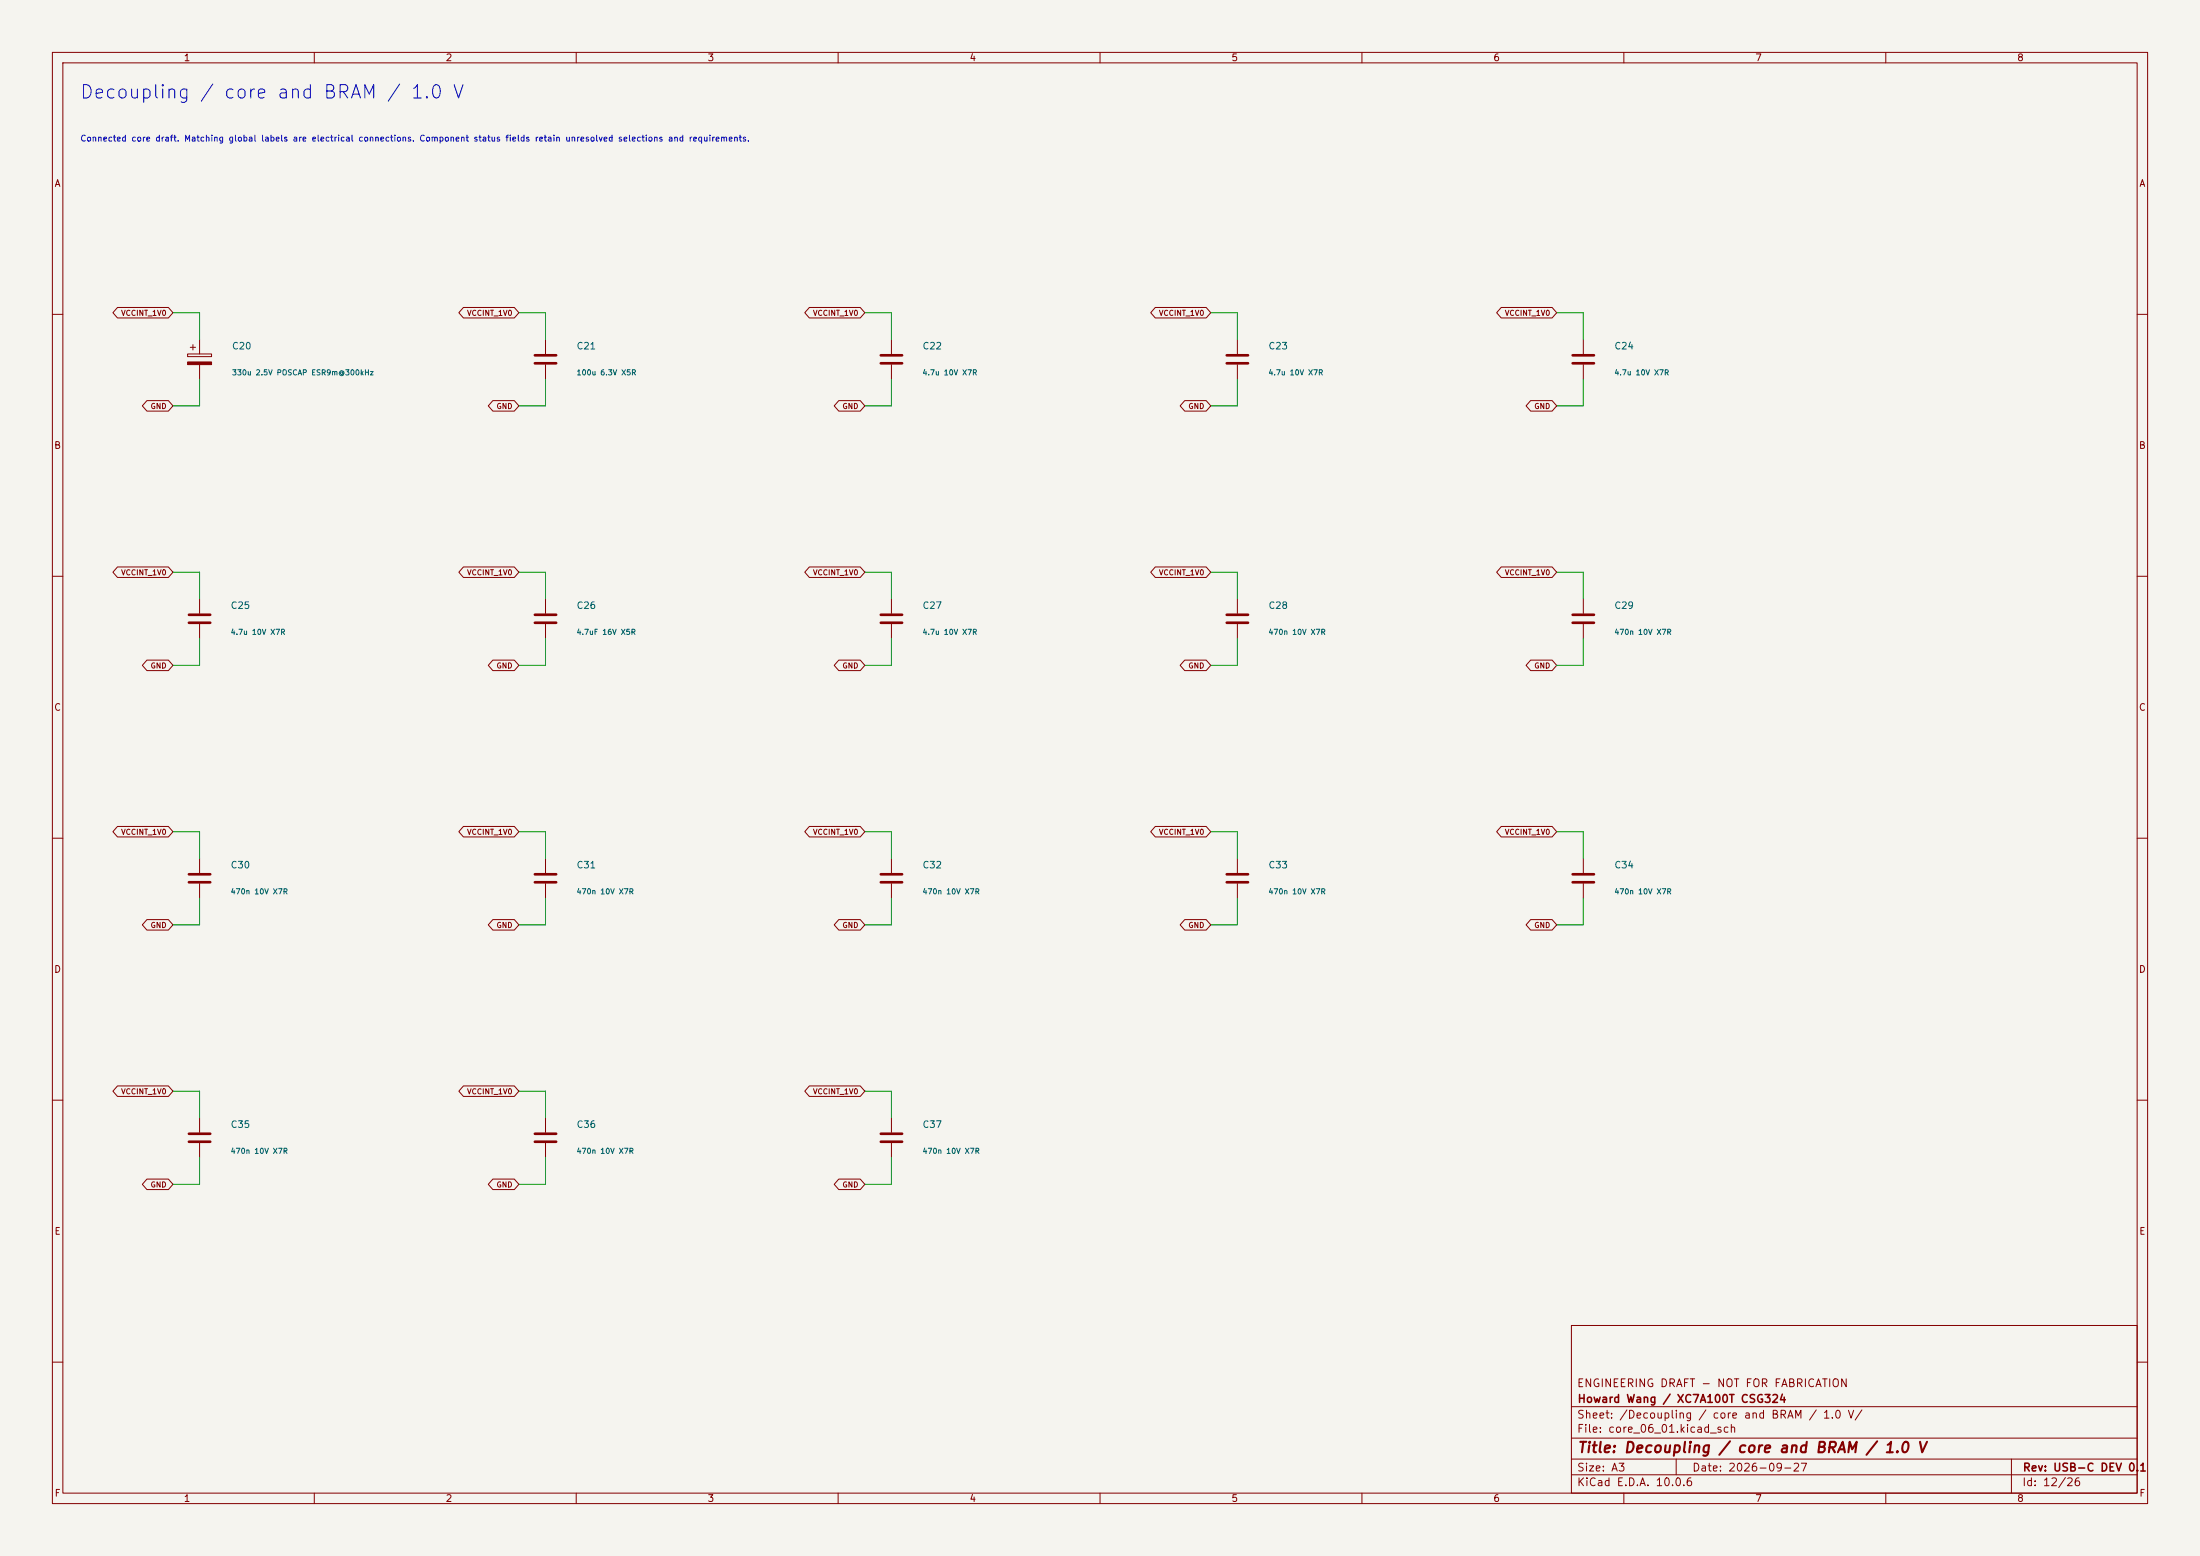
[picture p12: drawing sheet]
(kicad_sch
 (version 20260306)
 (generator "eeschema")
 (generator_version "10.0")
 (paper "A3")
 (title_block
  (title "Decoupling / core and BRAM / 1.0 V")
  (date "2026-09-27")
  (rev "USB-C DEV 0.1")
  (company "Howard Wang / XC7A100T CSG324")
  (comment 1 "ENGINEERING DRAFT - NOT FOR FABRICATION"))
 (lib_symbols
  (symbol "CoreSupport:Device__C_Polarized"
   (pin_numbers (hide yes))
   (pin_names
    (offset 0.254)) (exclude_from_sim no) (in_bom yes) (on_board yes)
   (in_pos_files yes)
   (duplicate_pin_numbers_are_jumpers no)
   (property "Reference" "C" (at 0.635 2.54 0) (show_name no) (do_not_autoplace no) (effects (font (size 1.27 1.27)) (justify left)))
   (property "Value" "C_Polarized" (at 0.635 -2.54 0) (show_name no) (do_not_autoplace no) (effects (font (size 1.27 1.27)) (justify left)))
   (property "Footprint" "" (at 0.9652 -3.81 0) (show_name no) (do_not_autoplace no) (hide yes) (effects (font (size 1.27 1.27))))
   (property "Datasheet" "" (at 0 0 0) (show_name no) (do_not_autoplace no) (hide yes) (effects (font (size 1.27 1.27))))
   (property "Description" "Polarized capacitor" (at 0 0 0) (show_name no) (do_not_autoplace no) (hide yes) (effects (font (size 1.27 1.27))))
   (symbol "Device__C_Polarized_0_1"
    (rectangle (start -2.286 0.508) (end 2.286 1.016) (stroke (width 0) (type default)) (fill (type none)))
    (polyline (pts (xy -1.778 2.286) (xy -0.762 2.286)) (stroke (width 0) (type default)) (fill (type none)))
    (polyline (pts (xy -1.27 2.794) (xy -1.27 1.778)) (stroke (width 0) (type default)) (fill (type none)))
    (rectangle (start 2.286 -0.508) (end -2.286 -1.016) (stroke (width 0) (type default)) (fill (type outline))))
   (symbol "Device__C_Polarized_1_1"
    (pin passive line (at 0 3.81 270) (length 2.794) (name "" (effects (font (size 1.27 1.27)))) (number "1" (effects (font (size 1.27 1.27)))))
    (pin passive line (at 0 -3.81 90) (length 2.794) (name "" (effects (font (size 1.27 1.27)))) (number "2" (effects (font (size 1.27 1.27))))))
   (embedded_fonts no))
  (symbol "CoreSupport:Device__C"
   (pin_numbers (hide yes))
   (pin_names
    (offset 0.254)) (exclude_from_sim no) (in_bom yes) (on_board yes)
   (in_pos_files yes)
   (duplicate_pin_numbers_are_jumpers no)
   (property "Reference" "C" (at 0.635 2.54 0) (show_name no) (do_not_autoplace no) (effects (font (size 1.27 1.27)) (justify left)))
   (property "Value" "C" (at 0.635 -2.54 0) (show_name no) (do_not_autoplace no) (effects (font (size 1.27 1.27)) (justify left)))
   (property "Footprint" "" (at 0.9652 -3.81 0) (show_name no) (do_not_autoplace no) (hide yes) (effects (font (size 1.27 1.27))))
   (property "Datasheet" "" (at 0 0 0) (show_name no) (do_not_autoplace no) (hide yes) (effects (font (size 1.27 1.27))))
   (property "Description" "Unpolarized capacitor" (at 0 0 0) (show_name no) (do_not_autoplace no) (hide yes) (effects (font (size 1.27 1.27))))
   (symbol "Device__C_0_1"
    (polyline (pts (xy -2.032 0.762) (xy 2.032 0.762)) (stroke (width 0.508) (type default)) (fill (type none)))
    (polyline (pts (xy -2.032 -0.762) (xy 2.032 -0.762)) (stroke (width 0.508) (type default)) (fill (type none))))
   (symbol "Device__C_1_1"
    (pin passive line (at 0 3.81 270) (length 2.794) (name "" (effects (font (size 1.27 1.27)))) (number "1" (effects (font (size 1.27 1.27)))))
    (pin passive line (at 0 -3.81 90) (length 2.794) (name "" (effects (font (size 1.27 1.27)))) (number "2" (effects (font (size 1.27 1.27))))))
   (embedded_fonts no)))
 (text "Decoupling / core and BRAM / 1.0 V" (at 15.24 17.78 0) (effects (font (size 2.54 2.54)) (justify left)))
 (text "Connected core draft. Matching global labels are electrical connections. Component status fields retain unresolved selections and requirements." (at 15.24 26.67 0) (effects (font (size 1.143 1.143)) (justify left)))
 (symbol
  (lib_id "CoreSupport:Device__C_Polarized") (at 38.1 68.58 0) (unit 1) (exclude_from_sim no) (in_bom yes) (on_board yes) (dnp no)
  (property "Reference" "C20" (at 44.196 66.04 0) (effects (font (size 1.27 1.27)) (justify left)))
  (property "Value" "330u 2.5V POSCAP ESR9m@300kHz" (at 44.196 71.12 0) (effects (font (size 1.0 1.0)) (justify left)))
  (property "Footprint" "CoreSupport:Panasonic_POSCAP_B2_Recommended" (at 38.1 68.58 0) (hide yes) (effects (font (size 1.0 1.0))))
  (property "Datasheet" "https://industrial.panasonic.com/cdbs/www-data/pdf/AAA8000/AAA8000C36.pdf" (at 38.1 68.58 0) (hide yes) (effects (font (size 1.0 1.0))))
  (property "MPN" "ETPE330M9GB" (at 38.1 68.58 0) (hide yes) (effects (font (size 1.0 1.0))))
  (property "Function" "decoupling_core" (at 38.1 68.58 0) (hide yes) (effects (font (size 1.0 1.0))))
  (property "Status" "Compact bulk candidate;105C category max;ESR9m@300kHz20C;AMD ESL/PDN equivalence and load-step/ripple/thermal validation pending" (at 38.1 68.58 0) (hide yes) (effects (font (size 1.0 1.0))))
  (property "Source symbol" "Device:C_Polarized" (at 38.1 68.58 0) (hide yes) (effects (font (size 1.0 1.0)))) (pin "1") (pin "2"))
 (wire (pts (xy 38.1 64.77) (xy 38.1 59.69)) (stroke (width 0) (type default)))
 (wire (pts (xy 38.1 59.69) (xy 33.02 59.69)) (stroke (width 0) (type default)))
 (global_label "VCCINT_1V0"
  (shape bidirectional) (at 33.02 59.69 180) (effects (font (size 1.0 1.0)) (justify right))
  (property "Intersheetrefs" "${INTERSHEET_REFS}" (at 33.02 59.69 0) (hide yes) (effects (font (size 1.0 1.0)))))
 (wire (pts (xy 38.1 72.39) (xy 38.1 77.47)) (stroke (width 0) (type default)))
 (wire (pts (xy 38.1 77.47) (xy 33.02 77.47)) (stroke (width 0) (type default)))
 (global_label "GND"
  (shape bidirectional) (at 33.02 77.47 180) (effects (font (size 1.0 1.0)) (justify right))
  (property "Intersheetrefs" "${INTERSHEET_REFS}" (at 33.02 77.47 0) (hide yes) (effects (font (size 1.0 1.0)))))
 (symbol
  (lib_id "CoreSupport:Device__C") (at 104.14 68.58 0) (unit 1) (exclude_from_sim no) (in_bom yes) (on_board yes) (dnp no)
  (property "Reference" "C21" (at 109.982 66.04 0) (effects (font (size 1.27 1.27)) (justify left)))
  (property "Value" "100u 6.3V X5R" (at 109.982 71.12 0) (effects (font (size 1.0 1.0)) (justify left)))
  (property "Footprint" "CoreSupport:Capacitor_SMD__C_1210_3225Metric" (at 104.14 68.58 0) (hide yes) (effects (font (size 1.0 1.0))))
  (property "Datasheet" "https://docs.amd.com/api/khub/documents/6L8DUUei7ZCE78qwQafC3A/content" (at 104.14 68.58 0) (hide yes) (effects (font (size 1.0 1.0))))
  (property "MPN" "GRM32ER60J107ME20L" (at 104.14 68.58 0) (hide yes) (effects (font (size 1.0 1.0))))
  (property "Function" "decoupling_bram" (at 104.14 68.58 0) (hide yes) (effects (font (size 1.0 1.0))))
  (property "Status" "Engineering draft; verify ordered part and layout before fabrication Lifecycle review: manufacturer family listed NRND; confirm availability or qualify an alternate before release." (at 104.14 68.58 0) (hide yes) (effects (font (size 1.0 1.0))))
  (property "Source symbol" "Device:C" (at 104.14 68.58 0) (hide yes) (effects (font (size 1.0 1.0)))) (pin "1") (pin "2"))
 (wire (pts (xy 104.14 64.77) (xy 104.14 59.69)) (stroke (width 0) (type default)))
 (wire (pts (xy 104.14 59.69) (xy 99.06 59.69)) (stroke (width 0) (type default)))
 (global_label "VCCINT_1V0"
  (shape bidirectional) (at 99.06 59.69 180) (effects (font (size 1.0 1.0)) (justify right))
  (property "Intersheetrefs" "${INTERSHEET_REFS}" (at 99.06 59.69 0) (hide yes) (effects (font (size 1.0 1.0)))))
 (wire (pts (xy 104.14 72.39) (xy 104.14 77.47)) (stroke (width 0) (type default)))
 (wire (pts (xy 104.14 77.47) (xy 99.06 77.47)) (stroke (width 0) (type default)))
 (global_label "GND"
  (shape bidirectional) (at 99.06 77.47 180) (effects (font (size 1.0 1.0)) (justify right))
  (property "Intersheetrefs" "${INTERSHEET_REFS}" (at 99.06 77.47 0) (hide yes) (effects (font (size 1.0 1.0)))))
 (symbol
  (lib_id "CoreSupport:Device__C") (at 170.18 68.58 0) (unit 1) (exclude_from_sim no) (in_bom yes) (on_board yes) (dnp no)
  (property "Reference" "C22" (at 176.022 66.04 0) (effects (font (size 1.27 1.27)) (justify left)))
  (property "Value" "4.7u 10V X7R" (at 176.022 71.12 0) (effects (font (size 1.0 1.0)) (justify left)))
  (property "Footprint" "CoreSupport:Capacitor_SMD__C_0805_2012Metric" (at 170.18 68.58 0) (hide yes) (effects (font (size 1.0 1.0))))
  (property "Datasheet" "https://docs.amd.com/api/khub/documents/6L8DUUei7ZCE78qwQafC3A/content" (at 170.18 68.58 0) (hide yes) (effects (font (size 1.0 1.0))))
  (property "MPN" "GRM21BR71A475KA73L" (at 170.18 68.58 0) (hide yes) (effects (font (size 1.0 1.0))))
  (property "Function" "decoupling_core" (at 170.18 68.58 0) (hide yes) (effects (font (size 1.0 1.0))))
  (property "Status" "Engineering draft; verify ordered part and layout before fabrication Reel suffix selected for draft BOM; availability and fitted performance not qualified." (at 170.18 68.58 0) (hide yes) (effects (font (size 1.0 1.0))))
  (property "Source symbol" "Device:C" (at 170.18 68.58 0) (hide yes) (effects (font (size 1.0 1.0)))) (pin "1") (pin "2"))
 (wire (pts (xy 170.18 64.77) (xy 170.18 59.69)) (stroke (width 0) (type default)))
 (wire (pts (xy 170.18 59.69) (xy 165.1 59.69)) (stroke (width 0) (type default)))
 (global_label "VCCINT_1V0"
  (shape bidirectional) (at 165.1 59.69 180) (effects (font (size 1.0 1.0)) (justify right))
  (property "Intersheetrefs" "${INTERSHEET_REFS}" (at 165.1 59.69 0) (hide yes) (effects (font (size 1.0 1.0)))))
 (wire (pts (xy 170.18 72.39) (xy 170.18 77.47)) (stroke (width 0) (type default)))
 (wire (pts (xy 170.18 77.47) (xy 165.1 77.47)) (stroke (width 0) (type default)))
 (global_label "GND"
  (shape bidirectional) (at 165.1 77.47 180) (effects (font (size 1.0 1.0)) (justify right))
  (property "Intersheetrefs" "${INTERSHEET_REFS}" (at 165.1 77.47 0) (hide yes) (effects (font (size 1.0 1.0)))))
 (symbol
  (lib_id "CoreSupport:Device__C") (at 236.22 68.58 0) (unit 1) (exclude_from_sim no) (in_bom yes) (on_board yes) (dnp no)
  (property "Reference" "C23" (at 242.062 66.04 0) (effects (font (size 1.27 1.27)) (justify left)))
  (property "Value" "4.7u 10V X7R" (at 242.062 71.12 0) (effects (font (size 1.0 1.0)) (justify left)))
  (property "Footprint" "CoreSupport:Capacitor_SMD__C_0805_2012Metric" (at 236.22 68.58 0) (hide yes) (effects (font (size 1.0 1.0))))
  (property "Datasheet" "https://docs.amd.com/api/khub/documents/6L8DUUei7ZCE78qwQafC3A/content" (at 236.22 68.58 0) (hide yes) (effects (font (size 1.0 1.0))))
  (property "MPN" "GRM21BR71A475KA73L" (at 236.22 68.58 0) (hide yes) (effects (font (size 1.0 1.0))))
  (property "Function" "decoupling_core" (at 236.22 68.58 0) (hide yes) (effects (font (size 1.0 1.0))))
  (property "Status" "Engineering draft; verify ordered part and layout before fabrication Reel suffix selected for draft BOM; availability and fitted performance not qualified." (at 236.22 68.58 0) (hide yes) (effects (font (size 1.0 1.0))))
  (property "Source symbol" "Device:C" (at 236.22 68.58 0) (hide yes) (effects (font (size 1.0 1.0)))) (pin "1") (pin "2"))
 (wire (pts (xy 236.22 64.77) (xy 236.22 59.69)) (stroke (width 0) (type default)))
 (wire (pts (xy 236.22 59.69) (xy 231.14 59.69)) (stroke (width 0) (type default)))
 (global_label "VCCINT_1V0"
  (shape bidirectional) (at 231.14 59.69 180) (effects (font (size 1.0 1.0)) (justify right))
  (property "Intersheetrefs" "${INTERSHEET_REFS}" (at 231.14 59.69 0) (hide yes) (effects (font (size 1.0 1.0)))))
 (wire (pts (xy 236.22 72.39) (xy 236.22 77.47)) (stroke (width 0) (type default)))
 (wire (pts (xy 236.22 77.47) (xy 231.14 77.47)) (stroke (width 0) (type default)))
 (global_label "GND"
  (shape bidirectional) (at 231.14 77.47 180) (effects (font (size 1.0 1.0)) (justify right))
  (property "Intersheetrefs" "${INTERSHEET_REFS}" (at 231.14 77.47 0) (hide yes) (effects (font (size 1.0 1.0)))))
 (symbol
  (lib_id "CoreSupport:Device__C") (at 302.26 68.58 0) (unit 1) (exclude_from_sim no) (in_bom yes) (on_board yes) (dnp no)
  (property "Reference" "C24" (at 308.102 66.04 0) (effects (font (size 1.27 1.27)) (justify left)))
  (property "Value" "4.7u 10V X7R" (at 308.102 71.12 0) (effects (font (size 1.0 1.0)) (justify left)))
  (property "Footprint" "CoreSupport:Capacitor_SMD__C_0805_2012Metric" (at 302.26 68.58 0) (hide yes) (effects (font (size 1.0 1.0))))
  (property "Datasheet" "https://docs.amd.com/api/khub/documents/6L8DUUei7ZCE78qwQafC3A/content" (at 302.26 68.58 0) (hide yes) (effects (font (size 1.0 1.0))))
  (property "MPN" "GRM21BR71A475KA73L" (at 302.26 68.58 0) (hide yes) (effects (font (size 1.0 1.0))))
  (property "Function" "decoupling_core" (at 302.26 68.58 0) (hide yes) (effects (font (size 1.0 1.0))))
  (property "Status" "Engineering draft; verify ordered part and layout before fabrication Reel suffix selected for draft BOM; availability and fitted performance not qualified." (at 302.26 68.58 0) (hide yes) (effects (font (size 1.0 1.0))))
  (property "Source symbol" "Device:C" (at 302.26 68.58 0) (hide yes) (effects (font (size 1.0 1.0)))) (pin "1") (pin "2"))
 (wire (pts (xy 302.26 64.77) (xy 302.26 59.69)) (stroke (width 0) (type default)))
 (wire (pts (xy 302.26 59.69) (xy 297.18 59.69)) (stroke (width 0) (type default)))
 (global_label "VCCINT_1V0"
  (shape bidirectional) (at 297.18 59.69 180) (effects (font (size 1.0 1.0)) (justify right))
  (property "Intersheetrefs" "${INTERSHEET_REFS}" (at 297.18 59.69 0) (hide yes) (effects (font (size 1.0 1.0)))))
 (wire (pts (xy 302.26 72.39) (xy 302.26 77.47)) (stroke (width 0) (type default)))
 (wire (pts (xy 302.26 77.47) (xy 297.18 77.47)) (stroke (width 0) (type default)))
 (global_label "GND"
  (shape bidirectional) (at 297.18 77.47 180) (effects (font (size 1.0 1.0)) (justify right))
  (property "Intersheetrefs" "${INTERSHEET_REFS}" (at 297.18 77.47 0) (hide yes) (effects (font (size 1.0 1.0)))))
 (symbol
  (lib_id "CoreSupport:Device__C") (at 38.1 118.11 0) (unit 1) (exclude_from_sim no) (in_bom yes) (on_board yes) (dnp no)
  (property "Reference" "C25" (at 43.942 115.57 0) (effects (font (size 1.27 1.27)) (justify left)))
  (property "Value" "4.7u 10V X7R" (at 43.942 120.65 0) (effects (font (size 1.0 1.0)) (justify left)))
  (property "Footprint" "CoreSupport:Capacitor_SMD__C_0805_2012Metric" (at 38.1 118.11 0) (hide yes) (effects (font (size 1.0 1.0))))
  (property "Datasheet" "https://docs.amd.com/api/khub/documents/6L8DUUei7ZCE78qwQafC3A/content" (at 38.1 118.11 0) (hide yes) (effects (font (size 1.0 1.0))))
  (property "MPN" "GRM21BR71A475KA73L" (at 38.1 118.11 0) (hide yes) (effects (font (size 1.0 1.0))))
  (property "Function" "decoupling_core" (at 38.1 118.11 0) (hide yes) (effects (font (size 1.0 1.0))))
  (property "Status" "Engineering draft; verify ordered part and layout before fabrication Reel suffix selected for draft BOM; availability and fitted performance not qualified." (at 38.1 118.11 0) (hide yes) (effects (font (size 1.0 1.0))))
  (property "Source symbol" "Device:C" (at 38.1 118.11 0) (hide yes) (effects (font (size 1.0 1.0)))) (pin "1") (pin "2"))
 (wire (pts (xy 38.1 114.3) (xy 38.1 109.22)) (stroke (width 0) (type default)))
 (wire (pts (xy 38.1 109.22) (xy 33.02 109.22)) (stroke (width 0) (type default)))
 (global_label "VCCINT_1V0"
  (shape bidirectional) (at 33.02 109.22 180) (effects (font (size 1.0 1.0)) (justify right))
  (property "Intersheetrefs" "${INTERSHEET_REFS}" (at 33.02 109.22 0) (hide yes) (effects (font (size 1.0 1.0)))))
 (wire (pts (xy 38.1 121.92) (xy 38.1 127.0)) (stroke (width 0) (type default)))
 (wire (pts (xy 38.1 127.0) (xy 33.02 127.0)) (stroke (width 0) (type default)))
 (global_label "GND"
  (shape bidirectional) (at 33.02 127.0 180) (effects (font (size 1.0 1.0)) (justify right))
  (property "Intersheetrefs" "${INTERSHEET_REFS}" (at 33.02 127.0 0) (hide yes) (effects (font (size 1.0 1.0)))))
 (symbol
  (lib_id "CoreSupport:Device__C") (at 104.14 118.11 0) (unit 1) (exclude_from_sim no) (in_bom yes) (on_board yes) (dnp no)
  (property "Reference" "C26" (at 109.982 115.57 0) (effects (font (size 1.27 1.27)) (justify left)))
  (property "Value" "4.7uF 16V X5R" (at 109.982 120.65 0) (effects (font (size 1.0 1.0)) (justify left)))
  (property "Footprint" "CoreSupport:TDK_C1608_Reflow_0p7" (at 104.14 118.11 0) (hide yes) (effects (font (size 1.0 1.0))))
  (property "Datasheet" "https://product.tdk.com/en/search/capacitor/ceramic/mlcc/info?part_no=C1608X5R1C475K080AC" (at 104.14 118.11 0) (hide yes) (effects (font (size 1.0 1.0))))
  (property "MPN" "C1608X5R1C475K080AC" (at 104.14 118.11 0) (hide yes) (effects (font (size 1.0 1.0))))
  (property "Function" "decoupling_core" (at 104.14 118.11 0) (hide yes) (effects (font (size 1.0 1.0))))
  (property "Status" "USB-C compact local core bypass: nominal4.7uF retained; exact TDK0603 16V X5R and0.70mm recommended reflow lands. TypicalDC-bias curve gives4.45043uF at1.0V, not a guaranteed minimum. Original0805 10V X7R replaced; <=85C X5R temperature class, PDN/transient and assembly qualification remain open. This is not a converter output-capacitor substitution." (at 104.14 118.11 0) (hide yes) (effects (font (size 1.0 1.0))))
  (property "Source symbol" "Device:C" (at 104.14 118.11 0) (hide yes) (effects (font (size 1.0 1.0)))) (pin "1") (pin "2"))
 (wire (pts (xy 104.14 114.3) (xy 104.14 109.22)) (stroke (width 0) (type default)))
 (wire (pts (xy 104.14 109.22) (xy 99.06 109.22)) (stroke (width 0) (type default)))
 (global_label "VCCINT_1V0"
  (shape bidirectional) (at 99.06 109.22 180) (effects (font (size 1.0 1.0)) (justify right))
  (property "Intersheetrefs" "${INTERSHEET_REFS}" (at 99.06 109.22 0) (hide yes) (effects (font (size 1.0 1.0)))))
 (wire (pts (xy 104.14 121.92) (xy 104.14 127.0)) (stroke (width 0) (type default)))
 (wire (pts (xy 104.14 127.0) (xy 99.06 127.0)) (stroke (width 0) (type default)))
 (global_label "GND"
  (shape bidirectional) (at 99.06 127.0 180) (effects (font (size 1.0 1.0)) (justify right))
  (property "Intersheetrefs" "${INTERSHEET_REFS}" (at 99.06 127.0 0) (hide yes) (effects (font (size 1.0 1.0)))))
 (symbol
  (lib_id "CoreSupport:Device__C") (at 170.18 118.11 0) (unit 1) (exclude_from_sim no) (in_bom yes) (on_board yes) (dnp no)
  (property "Reference" "C27" (at 176.022 115.57 0) (effects (font (size 1.27 1.27)) (justify left)))
  (property "Value" "4.7u 10V X7R" (at 176.022 120.65 0) (effects (font (size 1.0 1.0)) (justify left)))
  (property "Footprint" "CoreSupport:Capacitor_SMD__C_0805_2012Metric" (at 170.18 118.11 0) (hide yes) (effects (font (size 1.0 1.0))))
  (property "Datasheet" "https://docs.amd.com/api/khub/documents/6L8DUUei7ZCE78qwQafC3A/content" (at 170.18 118.11 0) (hide yes) (effects (font (size 1.0 1.0))))
  (property "MPN" "GRM21BR71A475KA73L" (at 170.18 118.11 0) (hide yes) (effects (font (size 1.0 1.0))))
  (property "Function" "decoupling_core" (at 170.18 118.11 0) (hide yes) (effects (font (size 1.0 1.0))))
  (property "Status" "Engineering draft; verify ordered part and layout before fabrication Reel suffix selected for draft BOM; availability and fitted performance not qualified." (at 170.18 118.11 0) (hide yes) (effects (font (size 1.0 1.0))))
  (property "Source symbol" "Device:C" (at 170.18 118.11 0) (hide yes) (effects (font (size 1.0 1.0)))) (pin "1") (pin "2"))
 (wire (pts (xy 170.18 114.3) (xy 170.18 109.22)) (stroke (width 0) (type default)))
 (wire (pts (xy 170.18 109.22) (xy 165.1 109.22)) (stroke (width 0) (type default)))
 (global_label "VCCINT_1V0"
  (shape bidirectional) (at 165.1 109.22 180) (effects (font (size 1.0 1.0)) (justify right))
  (property "Intersheetrefs" "${INTERSHEET_REFS}" (at 165.1 109.22 0) (hide yes) (effects (font (size 1.0 1.0)))))
 (wire (pts (xy 170.18 121.92) (xy 170.18 127.0)) (stroke (width 0) (type default)))
 (wire (pts (xy 170.18 127.0) (xy 165.1 127.0)) (stroke (width 0) (type default)))
 (global_label "GND"
  (shape bidirectional) (at 165.1 127.0 180) (effects (font (size 1.0 1.0)) (justify right))
  (property "Intersheetrefs" "${INTERSHEET_REFS}" (at 165.1 127.0 0) (hide yes) (effects (font (size 1.0 1.0)))))
 (symbol
  (lib_id "CoreSupport:Device__C") (at 236.22 118.11 0) (unit 1) (exclude_from_sim no) (in_bom yes) (on_board yes) (dnp no)
  (property "Reference" "C28" (at 242.062 115.57 0) (effects (font (size 1.27 1.27)) (justify left)))
  (property "Value" "470n 10V X7R" (at 242.062 120.65 0) (effects (font (size 1.0 1.0)) (justify left)))
  (property "Footprint" "CoreSupport:Murata_GRT15_0402_Recommended" (at 236.22 118.11 0) (hide yes) (effects (font (size 1.0 1.0))))
  (property "Datasheet" "https://search.murata.co.jp/Ceramy/image/img/A01X/G101/ENG/GRT155R71A474KE01-01A.pdf" (at 236.22 118.11 0) (hide yes) (effects (font (size 1.0 1.0))))
  (property "MPN" "GRT155R71A474KE01D" (at 236.22 118.11 0) (hide yes) (effects (font (size 1.0 1.0))))
  (property "Function" "decoupling_core" (at 236.22 118.11 0) (hide yes) (effects (font (size 1.0 1.0))))
  (property "Status" "Manufacturer-rated 0402 replacement using GRT15 recommended reflow lands; DC-bias effective capacitance and assembled PDN response still require qualification." (at 236.22 118.11 0) (hide yes) (effects (font (size 1.0 1.0))))
  (property "Source symbol" "Device:C" (at 236.22 118.11 0) (hide yes) (effects (font (size 1.0 1.0)))) (pin "1") (pin "2"))
 (wire (pts (xy 236.22 114.3) (xy 236.22 109.22)) (stroke (width 0) (type default)))
 (wire (pts (xy 236.22 109.22) (xy 231.14 109.22)) (stroke (width 0) (type default)))
 (global_label "VCCINT_1V0"
  (shape bidirectional) (at 231.14 109.22 180) (effects (font (size 1.0 1.0)) (justify right))
  (property "Intersheetrefs" "${INTERSHEET_REFS}" (at 231.14 109.22 0) (hide yes) (effects (font (size 1.0 1.0)))))
 (wire (pts (xy 236.22 121.92) (xy 236.22 127.0)) (stroke (width 0) (type default)))
 (wire (pts (xy 236.22 127.0) (xy 231.14 127.0)) (stroke (width 0) (type default)))
 (global_label "GND"
  (shape bidirectional) (at 231.14 127.0 180) (effects (font (size 1.0 1.0)) (justify right))
  (property "Intersheetrefs" "${INTERSHEET_REFS}" (at 231.14 127.0 0) (hide yes) (effects (font (size 1.0 1.0)))))
 (symbol
  (lib_id "CoreSupport:Device__C") (at 302.26 118.11 0) (unit 1) (exclude_from_sim no) (in_bom yes) (on_board yes) (dnp no)
  (property "Reference" "C29" (at 308.102 115.57 0) (effects (font (size 1.27 1.27)) (justify left)))
  (property "Value" "470n 10V X7R" (at 308.102 120.65 0) (effects (font (size 1.0 1.0)) (justify left)))
  (property "Footprint" "CoreSupport:Murata_GRT15_0402_Recommended" (at 302.26 118.11 0) (hide yes) (effects (font (size 1.0 1.0))))
  (property "Datasheet" "https://search.murata.co.jp/Ceramy/image/img/A01X/G101/ENG/GRT155R71A474KE01-01A.pdf" (at 302.26 118.11 0) (hide yes) (effects (font (size 1.0 1.0))))
  (property "MPN" "GRT155R71A474KE01D" (at 302.26 118.11 0) (hide yes) (effects (font (size 1.0 1.0))))
  (property "Function" "decoupling_core" (at 302.26 118.11 0) (hide yes) (effects (font (size 1.0 1.0))))
  (property "Status" "Manufacturer-rated 0402 replacement using GRT15 recommended reflow lands; DC-bias effective capacitance and assembled PDN response still require qualification." (at 302.26 118.11 0) (hide yes) (effects (font (size 1.0 1.0))))
  (property "Source symbol" "Device:C" (at 302.26 118.11 0) (hide yes) (effects (font (size 1.0 1.0)))) (pin "1") (pin "2"))
 (wire (pts (xy 302.26 114.3) (xy 302.26 109.22)) (stroke (width 0) (type default)))
 (wire (pts (xy 302.26 109.22) (xy 297.18 109.22)) (stroke (width 0) (type default)))
 (global_label "VCCINT_1V0"
  (shape bidirectional) (at 297.18 109.22 180) (effects (font (size 1.0 1.0)) (justify right))
  (property "Intersheetrefs" "${INTERSHEET_REFS}" (at 297.18 109.22 0) (hide yes) (effects (font (size 1.0 1.0)))))
 (wire (pts (xy 302.26 121.92) (xy 302.26 127.0)) (stroke (width 0) (type default)))
 (wire (pts (xy 302.26 127.0) (xy 297.18 127.0)) (stroke (width 0) (type default)))
 (global_label "GND"
  (shape bidirectional) (at 297.18 127.0 180) (effects (font (size 1.0 1.0)) (justify right))
  (property "Intersheetrefs" "${INTERSHEET_REFS}" (at 297.18 127.0 0) (hide yes) (effects (font (size 1.0 1.0)))))
 (symbol
  (lib_id "CoreSupport:Device__C") (at 38.1 167.64000000000001 0) (unit 1) (exclude_from_sim no) (in_bom yes) (on_board yes) (dnp no)
  (property "Reference" "C30" (at 43.942 165.1 0) (effects (font (size 1.27 1.27)) (justify left)))
  (property "Value" "470n 10V X7R" (at 43.942 170.18 0) (effects (font (size 1.0 1.0)) (justify left)))
  (property "Footprint" "CoreSupport:Murata_GRT15_0402_Recommended" (at 38.1 167.64 0) (hide yes) (effects (font (size 1.0 1.0))))
  (property "Datasheet" "https://search.murata.co.jp/Ceramy/image/img/A01X/G101/ENG/GRT155R71A474KE01-01A.pdf" (at 38.1 167.64 0) (hide yes) (effects (font (size 1.0 1.0))))
  (property "MPN" "GRT155R71A474KE01D" (at 38.1 167.64 0) (hide yes) (effects (font (size 1.0 1.0))))
  (property "Function" "decoupling_core" (at 38.1 167.64 0) (hide yes) (effects (font (size 1.0 1.0))))
  (property "Status" "Manufacturer-rated 0402 replacement using GRT15 recommended reflow lands; DC-bias effective capacitance and assembled PDN response still require qualification." (at 38.1 167.64 0) (hide yes) (effects (font (size 1.0 1.0))))
  (property "Source symbol" "Device:C" (at 38.1 167.64 0) (hide yes) (effects (font (size 1.0 1.0)))) (pin "1") (pin "2"))
 (wire (pts (xy 38.1 163.83) (xy 38.1 158.75)) (stroke (width 0) (type default)))
 (wire (pts (xy 38.1 158.75) (xy 33.02 158.75)) (stroke (width 0) (type default)))
 (global_label "VCCINT_1V0"
  (shape bidirectional) (at 33.02 158.75 180) (effects (font (size 1.0 1.0)) (justify right))
  (property "Intersheetrefs" "${INTERSHEET_REFS}" (at 33.02 158.75 0) (hide yes) (effects (font (size 1.0 1.0)))))
 (wire (pts (xy 38.1 171.45) (xy 38.1 176.53)) (stroke (width 0) (type default)))
 (wire (pts (xy 38.1 176.53) (xy 33.02 176.53)) (stroke (width 0) (type default)))
 (global_label "GND"
  (shape bidirectional) (at 33.02 176.53 180) (effects (font (size 1.0 1.0)) (justify right))
  (property "Intersheetrefs" "${INTERSHEET_REFS}" (at 33.02 176.53 0) (hide yes) (effects (font (size 1.0 1.0)))))
 (symbol
  (lib_id "CoreSupport:Device__C") (at 104.14 167.64000000000001 0) (unit 1) (exclude_from_sim no) (in_bom yes) (on_board yes) (dnp no)
  (property "Reference" "C31" (at 109.982 165.1 0) (effects (font (size 1.27 1.27)) (justify left)))
  (property "Value" "470n 10V X7R" (at 109.982 170.18 0) (effects (font (size 1.0 1.0)) (justify left)))
  (property "Footprint" "CoreSupport:Murata_GRT15_0402_Recommended" (at 104.14 167.64 0) (hide yes) (effects (font (size 1.0 1.0))))
  (property "Datasheet" "https://search.murata.co.jp/Ceramy/image/img/A01X/G101/ENG/GRT155R71A474KE01-01A.pdf" (at 104.14 167.64 0) (hide yes) (effects (font (size 1.0 1.0))))
  (property "MPN" "GRT155R71A474KE01D" (at 104.14 167.64 0) (hide yes) (effects (font (size 1.0 1.0))))
  (property "Function" "decoupling_core" (at 104.14 167.64 0) (hide yes) (effects (font (size 1.0 1.0))))
  (property "Status" "Manufacturer-rated 0402 replacement using GRT15 recommended reflow lands; DC-bias effective capacitance and assembled PDN response still require qualification." (at 104.14 167.64 0) (hide yes) (effects (font (size 1.0 1.0))))
  (property "Source symbol" "Device:C" (at 104.14 167.64 0) (hide yes) (effects (font (size 1.0 1.0)))) (pin "1") (pin "2"))
 (wire (pts (xy 104.14 163.83) (xy 104.14 158.75)) (stroke (width 0) (type default)))
 (wire (pts (xy 104.14 158.75) (xy 99.06 158.75)) (stroke (width 0) (type default)))
 (global_label "VCCINT_1V0"
  (shape bidirectional) (at 99.06 158.75 180) (effects (font (size 1.0 1.0)) (justify right))
  (property "Intersheetrefs" "${INTERSHEET_REFS}" (at 99.06 158.75 0) (hide yes) (effects (font (size 1.0 1.0)))))
 (wire (pts (xy 104.14 171.45) (xy 104.14 176.53)) (stroke (width 0) (type default)))
 (wire (pts (xy 104.14 176.53) (xy 99.06 176.53)) (stroke (width 0) (type default)))
 (global_label "GND"
  (shape bidirectional) (at 99.06 176.53 180) (effects (font (size 1.0 1.0)) (justify right))
  (property "Intersheetrefs" "${INTERSHEET_REFS}" (at 99.06 176.53 0) (hide yes) (effects (font (size 1.0 1.0)))))
 (symbol
  (lib_id "CoreSupport:Device__C") (at 170.18 167.64000000000001 0) (unit 1) (exclude_from_sim no) (in_bom yes) (on_board yes) (dnp no)
  (property "Reference" "C32" (at 176.022 165.1 0) (effects (font (size 1.27 1.27)) (justify left)))
  (property "Value" "470n 10V X7R" (at 176.022 170.18 0) (effects (font (size 1.0 1.0)) (justify left)))
  (property "Footprint" "CoreSupport:Murata_GRT15_0402_Recommended" (at 170.18 167.64 0) (hide yes) (effects (font (size 1.0 1.0))))
  (property "Datasheet" "https://search.murata.co.jp/Ceramy/image/img/A01X/G101/ENG/GRT155R71A474KE01-01A.pdf" (at 170.18 167.64 0) (hide yes) (effects (font (size 1.0 1.0))))
  (property "MPN" "GRT155R71A474KE01D" (at 170.18 167.64 0) (hide yes) (effects (font (size 1.0 1.0))))
  (property "Function" "decoupling_core" (at 170.18 167.64 0) (hide yes) (effects (font (size 1.0 1.0))))
  (property "Status" "Manufacturer-rated 0402 replacement using GRT15 recommended reflow lands; DC-bias effective capacitance and assembled PDN response still require qualification." (at 170.18 167.64 0) (hide yes) (effects (font (size 1.0 1.0))))
  (property "Source symbol" "Device:C" (at 170.18 167.64 0) (hide yes) (effects (font (size 1.0 1.0)))) (pin "1") (pin "2"))
 (wire (pts (xy 170.18 163.83) (xy 170.18 158.75)) (stroke (width 0) (type default)))
 (wire (pts (xy 170.18 158.75) (xy 165.1 158.75)) (stroke (width 0) (type default)))
 (global_label "VCCINT_1V0"
  (shape bidirectional) (at 165.1 158.75 180) (effects (font (size 1.0 1.0)) (justify right))
  (property "Intersheetrefs" "${INTERSHEET_REFS}" (at 165.1 158.75 0) (hide yes) (effects (font (size 1.0 1.0)))))
 (wire (pts (xy 170.18 171.45) (xy 170.18 176.53)) (stroke (width 0) (type default)))
 (wire (pts (xy 170.18 176.53) (xy 165.1 176.53)) (stroke (width 0) (type default)))
 (global_label "GND"
  (shape bidirectional) (at 165.1 176.53 180) (effects (font (size 1.0 1.0)) (justify right))
  (property "Intersheetrefs" "${INTERSHEET_REFS}" (at 165.1 176.53 0) (hide yes) (effects (font (size 1.0 1.0)))))
 (symbol
  (lib_id "CoreSupport:Device__C") (at 236.22 167.64000000000001 0) (unit 1) (exclude_from_sim no) (in_bom yes) (on_board yes) (dnp no)
  (property "Reference" "C33" (at 242.062 165.1 0) (effects (font (size 1.27 1.27)) (justify left)))
  (property "Value" "470n 10V X7R" (at 242.062 170.18 0) (effects (font (size 1.0 1.0)) (justify left)))
  (property "Footprint" "CoreSupport:Murata_GRT15_0402_Recommended" (at 236.22 167.64 0) (hide yes) (effects (font (size 1.0 1.0))))
  (property "Datasheet" "https://search.murata.co.jp/Ceramy/image/img/A01X/G101/ENG/GRT155R71A474KE01-01A.pdf" (at 236.22 167.64 0) (hide yes) (effects (font (size 1.0 1.0))))
  (property "MPN" "GRT155R71A474KE01D" (at 236.22 167.64 0) (hide yes) (effects (font (size 1.0 1.0))))
  (property "Function" "decoupling_core" (at 236.22 167.64 0) (hide yes) (effects (font (size 1.0 1.0))))
  (property "Status" "Manufacturer-rated 0402 replacement using GRT15 recommended reflow lands; DC-bias effective capacitance and assembled PDN response still require qualification." (at 236.22 167.64 0) (hide yes) (effects (font (size 1.0 1.0))))
  (property "Source symbol" "Device:C" (at 236.22 167.64 0) (hide yes) (effects (font (size 1.0 1.0)))) (pin "1") (pin "2"))
 (wire (pts (xy 236.22 163.83) (xy 236.22 158.75)) (stroke (width 0) (type default)))
 (wire (pts (xy 236.22 158.75) (xy 231.14 158.75)) (stroke (width 0) (type default)))
 (global_label "VCCINT_1V0"
  (shape bidirectional) (at 231.14 158.75 180) (effects (font (size 1.0 1.0)) (justify right))
  (property "Intersheetrefs" "${INTERSHEET_REFS}" (at 231.14 158.75 0) (hide yes) (effects (font (size 1.0 1.0)))))
 (wire (pts (xy 236.22 171.45) (xy 236.22 176.53)) (stroke (width 0) (type default)))
 (wire (pts (xy 236.22 176.53) (xy 231.14 176.53)) (stroke (width 0) (type default)))
 (global_label "GND"
  (shape bidirectional) (at 231.14 176.53 180) (effects (font (size 1.0 1.0)) (justify right))
  (property "Intersheetrefs" "${INTERSHEET_REFS}" (at 231.14 176.53 0) (hide yes) (effects (font (size 1.0 1.0)))))
 (symbol
  (lib_id "CoreSupport:Device__C") (at 302.26 167.64000000000001 0) (unit 1) (exclude_from_sim no) (in_bom yes) (on_board yes) (dnp no)
  (property "Reference" "C34" (at 308.102 165.1 0) (effects (font (size 1.27 1.27)) (justify left)))
  (property "Value" "470n 10V X7R" (at 308.102 170.18 0) (effects (font (size 1.0 1.0)) (justify left)))
  (property "Footprint" "CoreSupport:Murata_GRT15_0402_Recommended" (at 302.26 167.64 0) (hide yes) (effects (font (size 1.0 1.0))))
  (property "Datasheet" "https://search.murata.co.jp/Ceramy/image/img/A01X/G101/ENG/GRT155R71A474KE01-01A.pdf" (at 302.26 167.64 0) (hide yes) (effects (font (size 1.0 1.0))))
  (property "MPN" "GRT155R71A474KE01D" (at 302.26 167.64 0) (hide yes) (effects (font (size 1.0 1.0))))
  (property "Function" "decoupling_core" (at 302.26 167.64 0) (hide yes) (effects (font (size 1.0 1.0))))
  (property "Status" "Manufacturer-rated 0402 replacement using GRT15 recommended reflow lands; DC-bias effective capacitance and assembled PDN response still require qualification." (at 302.26 167.64 0) (hide yes) (effects (font (size 1.0 1.0))))
  (property "Source symbol" "Device:C" (at 302.26 167.64 0) (hide yes) (effects (font (size 1.0 1.0)))) (pin "1") (pin "2"))
 (wire (pts (xy 302.26 163.83) (xy 302.26 158.75)) (stroke (width 0) (type default)))
 (wire (pts (xy 302.26 158.75) (xy 297.18 158.75)) (stroke (width 0) (type default)))
 (global_label "VCCINT_1V0"
  (shape bidirectional) (at 297.18 158.75 180) (effects (font (size 1.0 1.0)) (justify right))
  (property "Intersheetrefs" "${INTERSHEET_REFS}" (at 297.18 158.75 0) (hide yes) (effects (font (size 1.0 1.0)))))
 (wire (pts (xy 302.26 171.45) (xy 302.26 176.53)) (stroke (width 0) (type default)))
 (wire (pts (xy 302.26 176.53) (xy 297.18 176.53)) (stroke (width 0) (type default)))
 (global_label "GND"
  (shape bidirectional) (at 297.18 176.53 180) (effects (font (size 1.0 1.0)) (justify right))
  (property "Intersheetrefs" "${INTERSHEET_REFS}" (at 297.18 176.53 0) (hide yes) (effects (font (size 1.0 1.0)))))
 (symbol
  (lib_id "CoreSupport:Device__C") (at 38.1 217.17000000000002 0) (unit 1) (exclude_from_sim no) (in_bom yes) (on_board yes) (dnp no)
  (property "Reference" "C35" (at 43.942 214.63 0) (effects (font (size 1.27 1.27)) (justify left)))
  (property "Value" "470n 10V X7R" (at 43.942 219.71 0) (effects (font (size 1.0 1.0)) (justify left)))
  (property "Footprint" "CoreSupport:Murata_GRT15_0402_Recommended" (at 38.1 217.17 0) (hide yes) (effects (font (size 1.0 1.0))))
  (property "Datasheet" "https://search.murata.co.jp/Ceramy/image/img/A01X/G101/ENG/GRT155R71A474KE01-01A.pdf" (at 38.1 217.17 0) (hide yes) (effects (font (size 1.0 1.0))))
  (property "MPN" "GRT155R71A474KE01D" (at 38.1 217.17 0) (hide yes) (effects (font (size 1.0 1.0))))
  (property "Function" "decoupling_core" (at 38.1 217.17 0) (hide yes) (effects (font (size 1.0 1.0))))
  (property "Status" "Manufacturer-rated 0402 replacement using GRT15 recommended reflow lands; DC-bias effective capacitance and assembled PDN response still require qualification." (at 38.1 217.17 0) (hide yes) (effects (font (size 1.0 1.0))))
  (property "Source symbol" "Device:C" (at 38.1 217.17 0) (hide yes) (effects (font (size 1.0 1.0)))) (pin "1") (pin "2"))
 (wire (pts (xy 38.1 213.36) (xy 38.1 208.28)) (stroke (width 0) (type default)))
 (wire (pts (xy 38.1 208.28) (xy 33.02 208.28)) (stroke (width 0) (type default)))
 (global_label "VCCINT_1V0"
  (shape bidirectional) (at 33.02 208.28 180) (effects (font (size 1.0 1.0)) (justify right))
  (property "Intersheetrefs" "${INTERSHEET_REFS}" (at 33.02 208.28 0) (hide yes) (effects (font (size 1.0 1.0)))))
 (wire (pts (xy 38.1 220.98) (xy 38.1 226.06)) (stroke (width 0) (type default)))
 (wire (pts (xy 38.1 226.06) (xy 33.02 226.06)) (stroke (width 0) (type default)))
 (global_label "GND"
  (shape bidirectional) (at 33.02 226.06 180) (effects (font (size 1.0 1.0)) (justify right))
  (property "Intersheetrefs" "${INTERSHEET_REFS}" (at 33.02 226.06 0) (hide yes) (effects (font (size 1.0 1.0)))))
 (symbol
  (lib_id "CoreSupport:Device__C") (at 104.14 217.17000000000002 0) (unit 1) (exclude_from_sim no) (in_bom yes) (on_board yes) (dnp no)
  (property "Reference" "C36" (at 109.982 214.63 0) (effects (font (size 1.27 1.27)) (justify left)))
  (property "Value" "470n 10V X7R" (at 109.982 219.71 0) (effects (font (size 1.0 1.0)) (justify left)))
  (property "Footprint" "CoreSupport:Murata_GRT15_0402_Recommended" (at 104.14 217.17 0) (hide yes) (effects (font (size 1.0 1.0))))
  (property "Datasheet" "https://search.murata.co.jp/Ceramy/image/img/A01X/G101/ENG/GRT155R71A474KE01-01A.pdf" (at 104.14 217.17 0) (hide yes) (effects (font (size 1.0 1.0))))
  (property "MPN" "GRT155R71A474KE01D" (at 104.14 217.17 0) (hide yes) (effects (font (size 1.0 1.0))))
  (property "Function" "decoupling_bram" (at 104.14 217.17 0) (hide yes) (effects (font (size 1.0 1.0))))
  (property "Status" "Manufacturer-rated 0402 replacement using GRT15 recommended reflow lands; DC-bias effective capacitance and assembled PDN response still require qualification." (at 104.14 217.17 0) (hide yes) (effects (font (size 1.0 1.0))))
  (property "Source symbol" "Device:C" (at 104.14 217.17 0) (hide yes) (effects (font (size 1.0 1.0)))) (pin "1") (pin "2"))
 (wire (pts (xy 104.14 213.36) (xy 104.14 208.28)) (stroke (width 0) (type default)))
 (wire (pts (xy 104.14 208.28) (xy 99.06 208.28)) (stroke (width 0) (type default)))
 (global_label "VCCINT_1V0"
  (shape bidirectional) (at 99.06 208.28 180) (effects (font (size 1.0 1.0)) (justify right))
  (property "Intersheetrefs" "${INTERSHEET_REFS}" (at 99.06 208.28 0) (hide yes) (effects (font (size 1.0 1.0)))))
 (wire (pts (xy 104.14 220.98) (xy 104.14 226.06)) (stroke (width 0) (type default)))
 (wire (pts (xy 104.14 226.06) (xy 99.06 226.06)) (stroke (width 0) (type default)))
 (global_label "GND"
  (shape bidirectional) (at 99.06 226.06 180) (effects (font (size 1.0 1.0)) (justify right))
  (property "Intersheetrefs" "${INTERSHEET_REFS}" (at 99.06 226.06 0) (hide yes) (effects (font (size 1.0 1.0)))))
 (symbol
  (lib_id "CoreSupport:Device__C") (at 170.18 217.17000000000002 0) (unit 1) (exclude_from_sim no) (in_bom yes) (on_board yes) (dnp no)
  (property "Reference" "C37" (at 176.022 214.63 0) (effects (font (size 1.27 1.27)) (justify left)))
  (property "Value" "470n 10V X7R" (at 176.022 219.71 0) (effects (font (size 1.0 1.0)) (justify left)))
  (property "Footprint" "CoreSupport:Murata_GRT15_0402_Recommended" (at 170.18 217.17 0) (hide yes) (effects (font (size 1.0 1.0))))
  (property "Datasheet" "https://search.murata.co.jp/Ceramy/image/img/A01X/G101/ENG/GRT155R71A474KE01-01A.pdf" (at 170.18 217.17 0) (hide yes) (effects (font (size 1.0 1.0))))
  (property "MPN" "GRT155R71A474KE01D" (at 170.18 217.17 0) (hide yes) (effects (font (size 1.0 1.0))))
  (property "Function" "decoupling_bram" (at 170.18 217.17 0) (hide yes) (effects (font (size 1.0 1.0))))
  (property "Status" "Manufacturer-rated 0402 replacement using GRT15 recommended reflow lands; DC-bias effective capacitance and assembled PDN response still require qualification." (at 170.18 217.17 0) (hide yes) (effects (font (size 1.0 1.0))))
  (property "Source symbol" "Device:C" (at 170.18 217.17 0) (hide yes) (effects (font (size 1.0 1.0)))) (pin "1") (pin "2"))
 (wire (pts (xy 170.18 213.36) (xy 170.18 208.28)) (stroke (width 0) (type default)))
 (wire (pts (xy 170.18 208.28) (xy 165.1 208.28)) (stroke (width 0) (type default)))
 (global_label "VCCINT_1V0"
  (shape bidirectional) (at 165.1 208.28 180) (effects (font (size 1.0 1.0)) (justify right))
  (property "Intersheetrefs" "${INTERSHEET_REFS}" (at 165.1 208.28 0) (hide yes) (effects (font (size 1.0 1.0)))))
 (wire (pts (xy 170.18 220.98) (xy 170.18 226.06)) (stroke (width 0) (type default)))
 (wire (pts (xy 170.18 226.06) (xy 165.1 226.06)) (stroke (width 0) (type default)))
 (global_label "GND"
  (shape bidirectional) (at 165.1 226.06 180) (effects (font (size 1.0 1.0)) (justify right))
  (property "Intersheetrefs" "${INTERSHEET_REFS}" (at 165.1 226.06 0) (hide yes) (effects (font (size 1.0 1.0)))))
 (embedded_fonts no))
